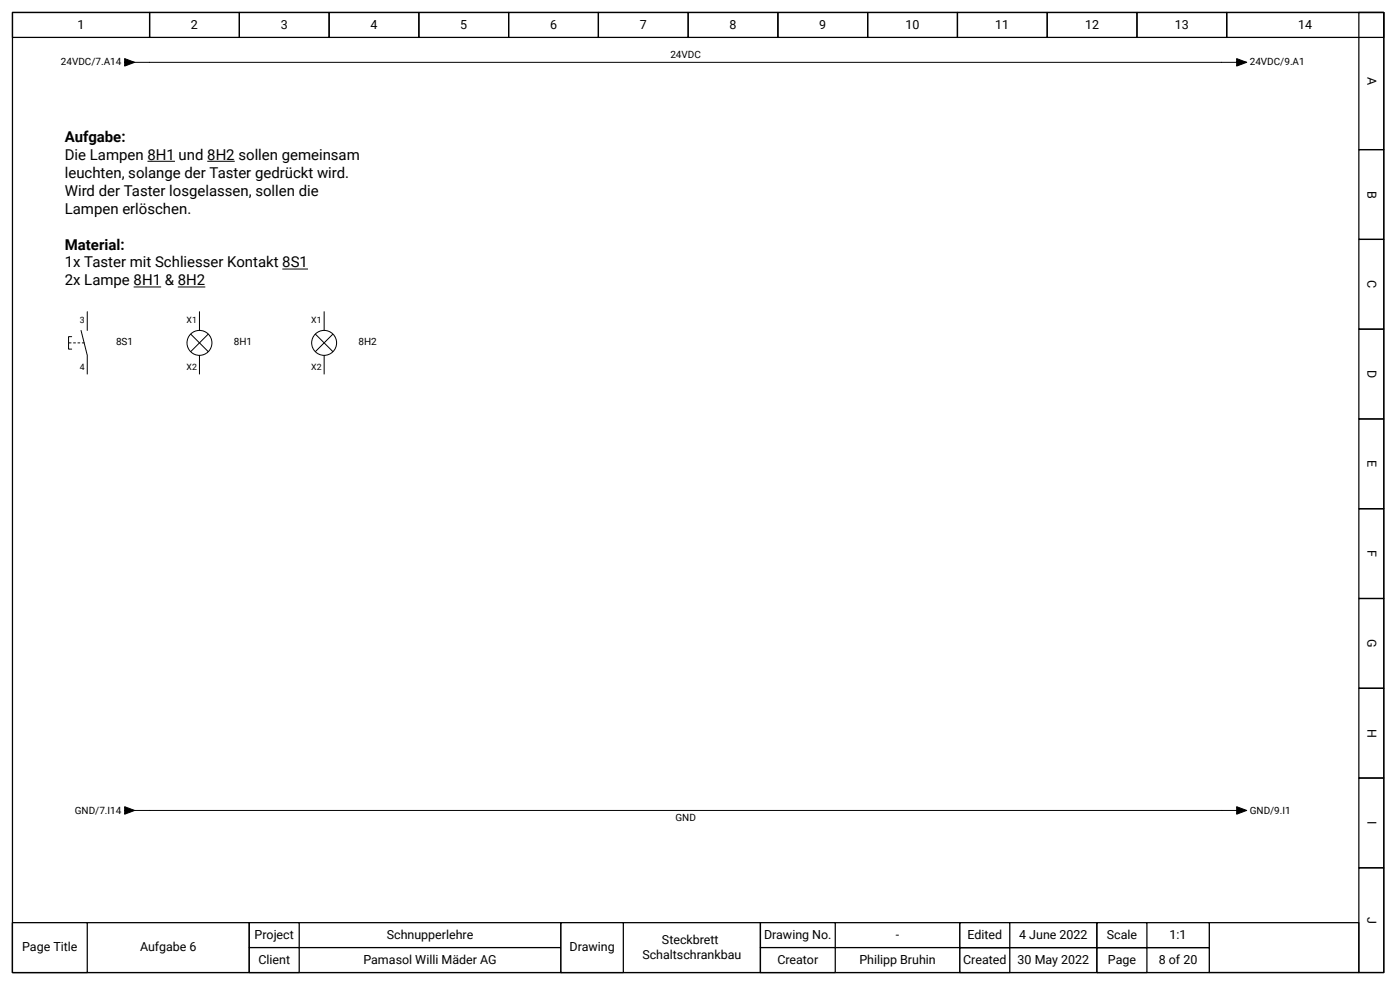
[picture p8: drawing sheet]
<svg xmlns="http://www.w3.org/2000/svg" width="297mm" height="210mm" viewBox="0 0 297 210" stroke-linecap="round" stroke-linejoin="round" font-family="sans-serif">
<path d="M256.6 195.8h31.8v10.6h-31.8z" fill-rule="evenodd" fill="#fff" stroke="#000" stroke-width=".26"/>
<g fill="none" stroke="#000" stroke-width=".26">
<path d="M2.6 2.6h291.1v203.8h-291.1zM2.6 2.6h29.1v5.3h-29.1zM31.7 2.6h19.1v5.3h-19.1zM50.8 2.6h19v5.3h-19zM69.8 2.6h19.1v5.3h-19.1zM88.9 2.6h19v5.3h-19zM107.9 2.6h19.1v5.3h-19.1zM127 2.6h19v5.3h-19zM146 2.6h19.1v5.3h-19.1zM165.1 2.6h19v5.3h-19zM184.1 2.6h19.1v5.3h-19.1zM203.2 2.6h19v5.3h-19z"/>
<path d="M222.2 2.6h19.1v5.3h-19.1zM241.3 2.6h19v5.3h-19zM260.3 2.6h33.4v5.3h-33.4zM288.4 2.6h5.3v29.1h-5.3zM288.4 31.7h5.3v19.1h-5.3zM288.4 50.8h5.3v19h-5.3zM288.4 69.8h5.3v19.1h-5.3zM288.4 88.9h5.3v19h-5.3zM288.4 107.9h5.3v19.1h-5.3zM288.4 127h5.3v19h-5.3zM288.4 146h5.3v19.1h-5.3zM288.4 165.1h5.3v19h-5.3z"/>
<path d="M288.4 184.1h5.3v22.3h-5.3z"/>
</g>
<g fill="#fff" stroke="#000" stroke-width=".26">
<path d="M2.6 195.8h50.3v10.6h-50.3z" fill-rule="evenodd"/>
<path d="M2.6 195.8h15.9v10.6h-15.9z" fill-rule="evenodd"/>
<path d="M52.9 195.8h66.2v5.3h-66.2z" fill-rule="evenodd"/>
<path d="M52.9 195.8h10.6v5.3h-10.6z" fill-rule="evenodd"/>
<path d="M52.9 201.1h66.2v5.3h-66.2z" fill-rule="evenodd"/>
<path d="M52.9 201.1h10.6v5.3h-10.6z" fill-rule="evenodd"/>
<path d="M119.1 195.8h42.3v10.6h-42.3z" fill-rule="evenodd"/>
<path d="M119.1 195.8h13.2v10.6h-13.2z" fill-rule="evenodd"/>
<path d="M161.4 195.8h42.3v5.3h-42.3z" fill-rule="evenodd"/>
<path d="M161.4 195.8h15.9v5.3h-15.9z" fill-rule="evenodd"/>
<path d="M161.4 201.1h42.3v5.3h-42.3z" fill-rule="evenodd"/>
<path d="M161.4 201.1h15.9v5.3h-15.9z" fill-rule="evenodd"/>
<path d="M203.7 201.1h29.1v5.3h-29.1z" fill-rule="evenodd"/>
<path d="M203.7 201.1h10.6v5.3h-10.6z" fill-rule="evenodd"/>
<path d="M203.7 195.8h29.1v5.3h-29.1z" fill-rule="evenodd"/>
<path d="M203.7 195.8h10.6v5.3h-10.6z" fill-rule="evenodd"/>
<path d="M232.8 201.1h23.8v5.3h-23.8z" fill-rule="evenodd"/>
<path d="M232.8 201.1h10.6v5.3h-10.6z" fill-rule="evenodd"/>
<path d="M232.8 195.8h23.8v5.3h-23.8z" fill-rule="evenodd"/>
<path d="M232.8 195.8h10.6v5.3h-10.6z" fill-rule="evenodd"/>
</g>
<g fill="#000" stroke="#000" stroke-width=".21">
<path d="M26.5 12.4l2.1 .8-2.1 .8v-.8h5.2h-5.2z" fill-rule="evenodd"/>
<path d="M259.3 13.2h5.3l-2.1 .8v-1.6l2.1 .8z" fill-rule="evenodd"/>
<path d="M26.5 171.2l2.1 .8-2.1 .8v-.8h5.2h-5.2z" fill-rule="evenodd"/>
<path d="M259.3 172h5.3l-2.1 .8v-1.6l2.1 .8z" fill-rule="evenodd"/>
</g>
<path d="M31.7 13.2h227.6M31.3 34.2h5.8M44 34.2h5.8M59.9 57.1h5.5M28.4 60.9h5.8M37.7 60.9h5.9M31.7 172h227.6" fill="none" stroke="#000" stroke-width=".21"/>
<circle cx="42.3" cy="72.8" r="2.65" fill="#fff" stroke="#000" stroke-width=".21"/>
<path d="M15.2 71.4h-.6v2.7h.6M17.2 70.1l1.3 5.3v4M18.5 66.1v4M40.5 70.9l3.7 3.7M42.3 66.1v4M42.3 75.4v4M44.2 70.9l-3.7 3.7" fill="none" stroke="#000" stroke-width=".21"/>
<path d="M17.9 72.8h-3.3" fill="none" stroke="#000" stroke-width=".21" stroke-dasharray=".4 .5"/>
<circle cx="68.8" cy="72.8" r="2.65" fill="#fff" stroke="#000" stroke-width=".21"/>
<path d="M66.9 70.9l3.7 3.7M68.8 66.1v4M68.8 75.4v4M70.6 70.9l-3.7 3.7" fill="none" stroke="#000" stroke-width=".21"/>
<g font-size="3.2">
<text x="13.8" y="30.1">Aufgabe:</text>
<text x="13.8" y="33.9">Die Lampen 8H1 und 8H2 sollen gemeinsam</text>
<text x="13.8" y="37.7">leuchten, solange der Taster gedrückt wird.</text>
<text x="13.8" y="41.5">Wird der Taster losgelassen, sollen die</text>
<text x="13.8" y="45.3">Lampen erlöschen.</text>
<text x="13.8" y="53">Material:</text>
<text x="13.8" y="56.8">1x Taster mit Schliesser Kontakt 8S1</text>
<text x="13.8" y="60.6">2x Lampe 8H1 &amp; 8H2</text>
</g>
<g font-size="2.6">
<text x="16.5" y="6.1">1</text>
<text x="40.5" y="6.1">2</text>
<text x="59.6" y="6.1">3</text>
<text x="78.6" y="6.1">4</text>
<text x="97.7" y="6.1">5</text>
<text x="116.7" y="6.1">6</text>
<text x="135.8" y="6.1">7</text>
<text x="154.8" y="6.1">8</text>
<text x="173.9" y="6.1">9</text>
<text x="192.2" y="6.1">10</text>
<text x="211.2" y="6.1">11</text>
<text x="230.3" y="6.1">12</text>
<text x="249.3" y="6.1">13</text>
<text x="275.5" y="6.1">14</text>
<text x="290.2" y="16.3" transform="rotate(90 290.2 16.3)">A</text>
<text x="290.2" y="40.5" transform="rotate(90 290.2 40.5)">B</text>
<text x="290.2" y="59.5" transform="rotate(90 290.2 59.5)">C</text>
<text x="290.2" y="78.5" transform="rotate(90 290.2 78.5)">D</text>
<text x="290.2" y="97.7" transform="rotate(90 290.2 97.7)">E</text>
<text x="290.2" y="116.7" transform="rotate(90 290.2 116.7)">F</text>
<text x="290.2" y="135.6" transform="rotate(90 290.2 135.6)">G</text>
<text x="290.2" y="154.6" transform="rotate(90 290.2 154.6)">H</text>
<text x="290.2" y="174.3" transform="rotate(90 290.2 174.3)">I</text>
<text x="290.2" y="194.5" transform="rotate(90 290.2 194.5)">J</text>
<text x="4.7" y="201.9">Page Title</text>
<text x="29.7" y="201.9">Aufgabe 6</text>
<text x="54" y="199.3">Project</text>
<text x="82.1" y="199.3">Schnupperlehre</text>
<text x="120.9" y="201.9">Drawing</text>
<text x="136.3" y="203.5">Schaltschrankbau</text>
<text x="140.5" y="200.3">Steckbrett</text>
<text x="162.2" y="199.3">Drawing No.</text>
<text x="190.1" y="199.3">-</text>
<text x="205.3" y="199.3">Edited</text>
<text x="216.3" y="199.3">4 June 2022</text>
<text x="234.9" y="199.3">Scale</text>
<text x="248.2" y="199.3">1:1</text>
<text x="54.8" y="204.5">Client</text>
<text x="77.1" y="204.5">Pamasol Willi Mäder AG</text>
<text x="165" y="204.5">Creator</text>
<text x="182.4" y="204.5">Philipp Bruhin</text>
<text x="204.4" y="204.5">Created</text>
<text x="216" y="204.5">30 May 2022</text>
<text x="235.1" y="204.5">Page</text>
<text x="245.9" y="204.5">8 of 20</text>
</g>
<g font-size="2.1">
<text x="12.9" y="13.9">24VDC/7.A14</text>
<text x="142.3" y="12.3">24VDC</text>
<text x="265.2" y="13.9">24VDC/9.A1</text>
<text x="24.6" y="73.1">8S1</text>
<text x="49.7" y="73.1">8H1</text>
<text x="76.1" y="73.1">8H2</text>
<text x="15.9" y="172.6">GND/7.I14</text>
<text x="265.2" y="172.6">GND/9.I1</text>
<text x="143.4" y="174.2">GND</text>
</g>
<g font-size="1.9">
<text x="17" y="68.5">3</text>
<text x="39.6" y="68.5">X1</text>
<text x="66.1" y="68.5">X1</text>
<text x="17" y="78.5">4</text>
<text x="39.6" y="78.5">X2</text>
<text x="66.1" y="78.5">X2</text>
</g>
</svg>
